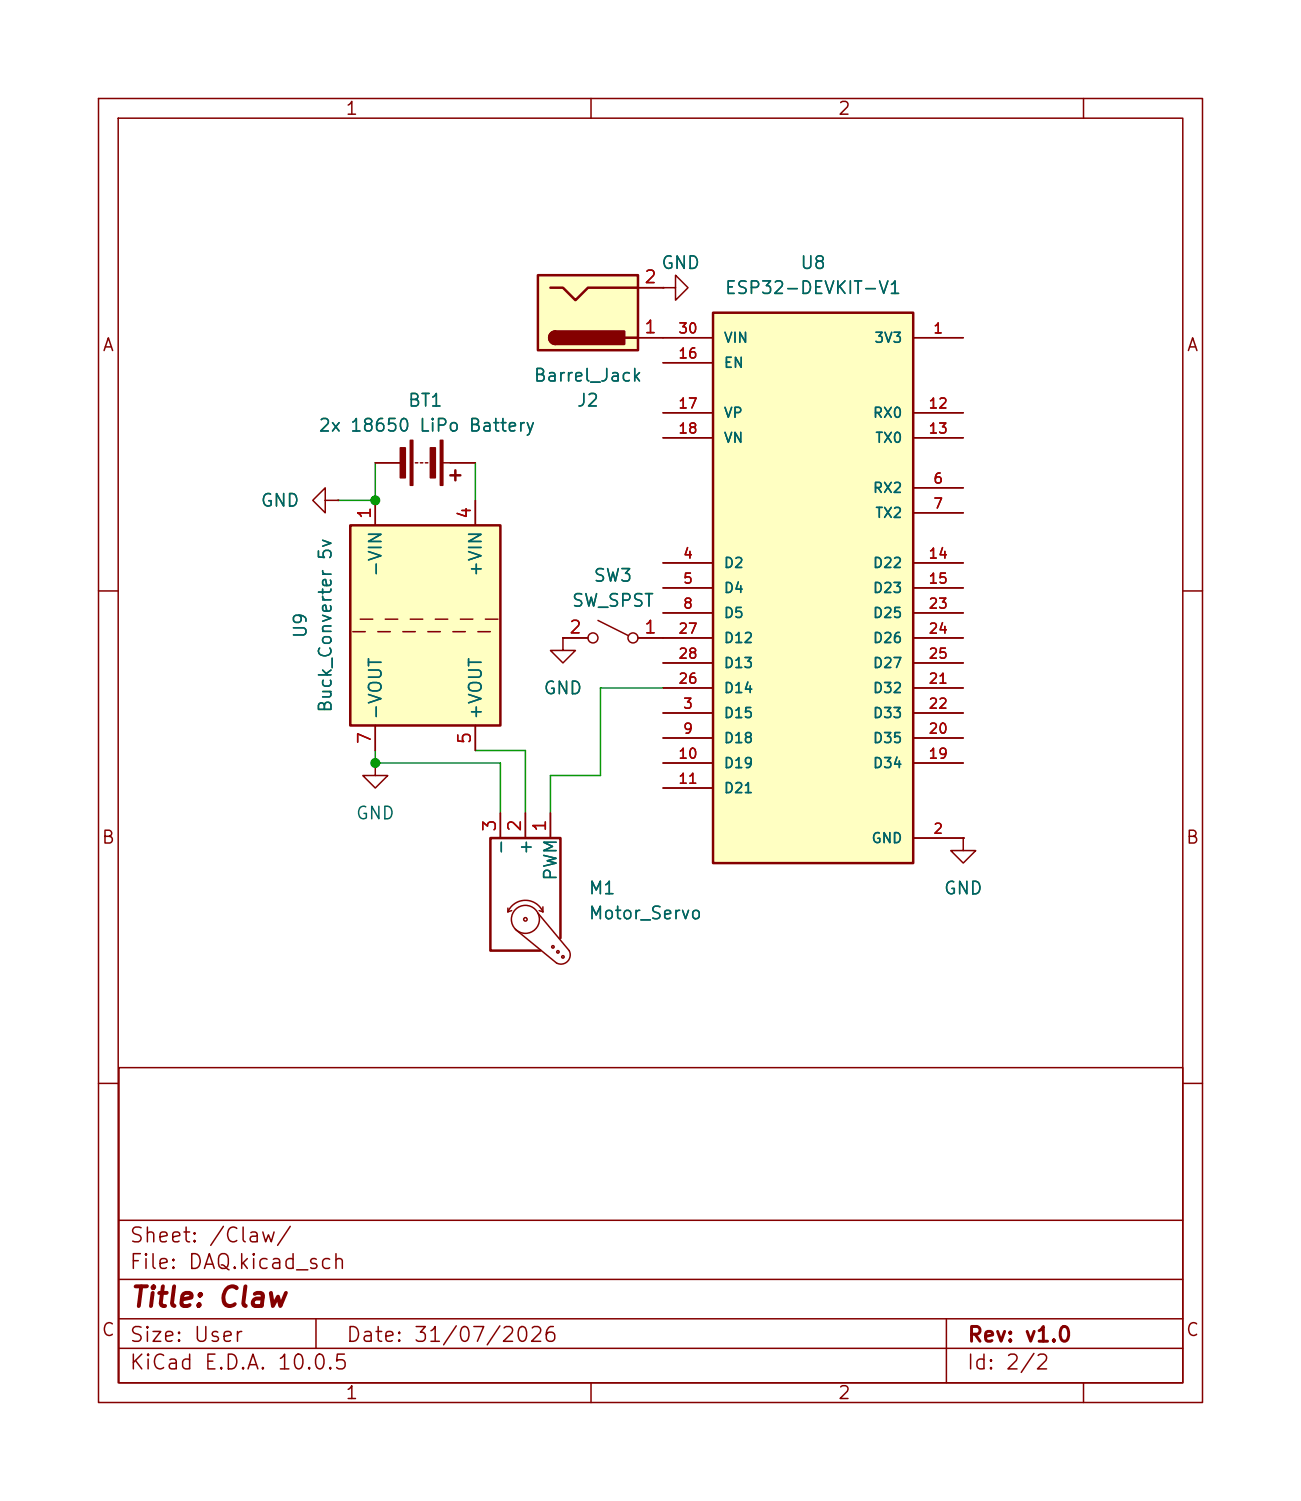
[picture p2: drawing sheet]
<svg xmlns="http://www.w3.org/2000/svg" width="132mm" height="152mm" viewBox="0 0 132 152" stroke-linecap="round" stroke-linejoin="round" font-family="sans-serif">
<g fill="none" stroke="#840000" stroke-width=".15">
<path d="M10 10h112.1v132.4h-112.1zM12 12h108.1v128.4h-108.1zM60 10v2M110 10v2M38.1 47h2.5M42.2 47h.2M42.7 47h.2M43.2 47h.2M45 47h3.3M10 60h2M38.1 77.5v1.2h1.3l-1.3 1.3-1.3-1.3h1.3M38.1 77.5h.1"/>
<path d="M120.1 60h2M50.8 82.6v2.5M51.6 92.6a1.93 1.93 0 0 1 1.7-1.2 1.93 1.93 0 0 1 1.8 1.2M51.6 92.2v.4M51.9 92.5l-.3 .1M52.3 94.4l4.2 3.4M53.3 82.6v2.5M54.6 92.7l3.2 3.8a.94 .94 0 0 1-.2 1.1 .94 .94 0 0 1-1.1 .2M54.7 92.5l.4 .1M55.1 92.1v.5M55.9 82.6v2.5M10 110h2"/>
<path d="M12.1 108.4h108v32h-108zM120.1 110h2M12.1 136.9h108M12.1 133.9h108M12.1 129.9h108M12.1 123.9h108M32.1 133.9v3M96.1 133.9v6.5M60 140.4v2M110 140.4v2"/>
<circle cx="53.3" cy="93.3" r=".18"/>
<circle cx="53.3" cy="93.3" r="1.42"/>
<circle cx="56.1" cy="96.1" r=".13"/>
<circle cx="56.6" cy="96.6" r=".13"/>
<circle cx="57.1" cy="97.2" r=".13"/>
</g>
<path d="M45.7 48.3h1M46.2 47.8v1M56.9 95.3v-10.2h-7.1v11.4h5.1" fill="none" stroke="#840000" stroke-width=".25"/>
<g fill="#840000" stroke="#840000" stroke-width=".15">
<path d="M44.7 44.7h.3v4.6h-.3z"/>
<path d="M41.7 44.7h.2v4.6h-.2z"/>
<path d="M43.7 45.5h.5v3h-.5z"/>
<path d="M40.6 45.5h.5v3h-.5z"/>
</g>
<path d="M35.6 53.3h15.2v20.4h-15.2z" fill="#ffffc2"/>
<path d="M35.6 53.3h15.2v20.4h-15.2z" fill="none" stroke="#840000" stroke-width=".25"/>
<g fill="none" stroke="#840000" stroke-width=".15">
<path d="M67.3 29.2h1.3v-1.3l1.2 1.3-1.2 1.3v-1.3M67.3 29.2h.1M33 50.8v1.3l-1.3-1.3 1.3-1.3v1.3h1.3M34.3 50.8h.1M38.1 50.8v2.5M48.3 50.8v2.5M35.8 64.1h1.3M36.6 62.9h1.2M38.1 73.7v2.5M38.4 64.1h1.2M39.1 62.9h1.3M40.9 64.1h1.3"/>
<path d="M41.7 62.9h1.2M43.4 64.1h1.3M44.2 62.9h1.3M46 64.1h1.2M46.7 62.9h1.3M48.3 73.7v2.5M48.5 64.1h1.3M49.3 62.9h1.2M57.1 64.8v1.2h-1.2l1.2 1.3 1.3-1.3h-1.3M57.1 64.8h.1M57.1 64.8h2.6M60.7 63l3.1 1.5"/>
<path d="M64.8 64.8h2.5M97.8 85.1v1.3h1.3l-1.3 1.2-1.3-1.2h1.3M97.8 85.1h.1"/>
<circle cx="60.2" cy="64.8" r=".51"/>
<circle cx="64.3" cy="64.8" r=".51"/>
</g>
<path d="M72.4 31.8h20.3v55.8h-20.3z" fill="#ffffc2"/>
<path d="M72.4 31.8h20.3v55.8h-20.3z" fill="none" stroke="#840000" stroke-width=".25"/>
<g fill="none" stroke="#840000" stroke-width=".15">
<path d="M67.3 34.3h5.1M67.3 36.8h5.1M92.7 34.3h5.1M67.3 57.2h5.1M67.3 59.7h5.1M67.3 41.9h5.1M67.3 44.5h5.1M92.7 57.2h5.1M92.7 59.7h5.1M92.7 49.5h5.1M92.7 52.1h5.1M92.7 41.9h5.1"/>
<path d="M92.7 44.5h5.1M67.3 72.4h5.1M67.3 62.2h5.1M67.3 74.9h5.1M67.3 77.5h5.1M67.3 69.9h5.1M67.3 64.8h5.1M67.3 67.3h5.1M92.7 72.4h5.1M92.7 62.2h5.1M92.7 74.9h5.1M92.7 77.5h5.1"/>
<path d="M92.7 69.9h5.1M92.7 64.8h5.1M92.7 67.3h5.1M67.3 80h5.1M92.7 85.1h5.1"/>
</g>
<path d="M54.6 27.9h10.2v7.7h-10.2z" fill="#ffffc2"/>
<path d="M54.6 27.9h10.2v7.7h-10.2zM55.9 29.2h1.2l1.3 1.3 1.3-1.3h5.1M56.4 33.7a.64 .64 0 0 0-.6 .6 .64 .64 0 0 0 .6 .6M63.5 34.3h1.3" fill="none" stroke="#840000" stroke-width=".25"/>
<g fill="#840000" stroke="#840000" stroke-width=".25">
<path d="M55.9 33.8l.5-.1v1.2a.63 .63 0 0 1-.6-.4 .63 .63 0 0 1 .1-.7z"/>
<path d="M56.4 33.7h7v1.2h-7z"/>
</g>
<g fill="none" stroke="#840000" stroke-width=".15">
<path d="M64.8 34.3h7.6M64.8 29.2h2.5M67.3 29.2h.1M67.3 36.8h5.1M92.7 34.3h5.1M34.3 50.8h.1M38.1 47h2.5M38.1 50.8v2.5M45.7 47h2.6M48.3 50.8v2.5M67.3 57.2h5.1M67.3 59.7h5.1"/>
<path d="M67.3 41.9h5.1M67.3 44.5h5.1M92.7 57.2h5.1M92.7 59.7h5.1M92.7 49.5h5.1M92.7 52.1h5.1M92.7 41.9h5.1M92.7 44.5h5.1M38.1 73.7v2.5M48.3 73.7v2.5M57.1 64.8h.1M57.1 64.8h2.6"/>
<path d="M64.8 64.8h7.6M67.3 72.4h5.1M67.3 62.2h5.1M67.3 74.9h5.1M67.3 77.5h5.1M67.3 69.9h5.1M67.3 67.3h5.1M92.7 64.8h5.1M92.7 72.4h5.1M92.7 62.2h5.1M92.7 74.9h5.1M92.7 77.5h5.1"/>
<path d="M92.7 69.9h5.1M92.7 67.3h5.1M50.8 82.6v2.5M53.3 82.6v2.5M55.9 82.6v2.5M67.3 80h5.1M92.7 85.1h5.1M97.8 85.1h.1"/>
</g>
<path d="M38.1 47v3.8h-3.8M48.3 47v3.8M38.1 76.2v1.3h12.7v5.1M48.3 76.2h5v6.4M67.3 69.9h-6.3v8.8h-5.1v3.9" fill="none" stroke="#009600" stroke-width=".15"/>
<g fill="#009600" stroke="#009600" stroke-width=".1">
<circle cx="38.1" cy="50.8" r=".46"/>
<circle cx="38.1" cy="77.5" r=".46"/>
</g>
<text font-size="2" fill="#840000" x="13.1" y="133.2">Title: Claw</text>
<g font-size="1.5" fill="#840000">
<text x="13" y="129.2">File: DAQ.kicad_sch</text>
<text x="13" y="126.5">Sheet: /Claw/</text>
<text x="13" y="136.6">Size: User</text>
<text x="35" y="136.6">Date: 31/07/2026</text>
<text x="98.1" y="136.6">Rev: v1.0</text>
<text x="13" y="139.4">KiCad E.D.A. 10.0.5</text>
<text x="98" y="139.4">Id: 2/2</text>
</g>
<g font-size="1.3" fill="#840000">
<text x="35" y="12">1</text>
<text x="85" y="12">2</text>
<text x="10.3" y="36">A</text>
<text x="120.4" y="36">A</text>
<text x="10.2" y="86">B</text>
<text x="120.3" y="86">B</text>
<text x="10.2" y="136">C</text>
<text x="120.3" y="136">C</text>
<text x="35" y="142.4">1</text>
<text x="85" y="142.4">2</text>
</g>
<g font-size="1.3" fill="#a90000">
<text x="65.3" y="29.1">2</text>
<text x="65.3" y="34.2">1</text>
<text x="38" y="52.8" transform="rotate(-90 38 52.8)">1</text>
<text x="48.1" y="52.8" transform="rotate(-90 48.1 52.8)">4</text>
<text x="57.7" y="64.6">2</text>
<text x="65.3" y="64.6">1</text>
<text x="38" y="75.7" transform="rotate(-90 38 75.7)">7</text>
<text x="48.1" y="75.7" transform="rotate(-90 48.1 75.7)">5</text>
<text x="50.7" y="84.6" transform="rotate(-90 50.7 84.6)">3</text>
<text x="53.2" y="84.6" transform="rotate(-90 53.2 84.6)">2</text>
<text x="55.7" y="84.6" transform="rotate(-90 55.7 84.6)">1</text>
</g>
<g font-size="1.3" fill="#006464">
<text x="67" y="27.6">GND</text>
<text x="81.2" y="27.6">U8</text>
<text x="73.5" y="30.2">ESP32-DEVKIT-V1</text>
<text x="41.3" y="41.6">BT1</text>
<text x="54.1" y="39.1">Barrel_Jack</text>
<text x="58.5" y="41.6">J2</text>
<text x="32.2" y="44.1">2x 18650 LiPo Battery</text>
<text x="26.4" y="51.8">GND</text>
<text x="39.1" y="58.7" transform="rotate(-90 39.1 58.7)">-VIN</text>
<text x="49.2" y="58.7" transform="rotate(-90 49.2 58.7)">+VIN</text>
<text x="60.2" y="59.4">SW3</text>
<text x="31.4" y="64.9" transform="rotate(-90 31.4 64.9)">U9</text>
<text x="58" y="61.9">SW_SPST</text>
<text x="55.1" y="70.8">GND</text>
<text x="34" y="72.5" transform="rotate(-90 34 72.5)">Buck_Converter 5v</text>
<text x="39.1" y="73.2" transform="rotate(-90 39.1 73.2)">-VOUT</text>
<text x="49.2" y="73.2" transform="rotate(-90 49.2 73.2)">+VOUT</text>
<text x="36" y="83.5">GND</text>
<text x="51.8" y="86.9" transform="rotate(-90 51.8 86.9)">-</text>
<text x="54.3" y="86.9" transform="rotate(-90 54.3 86.9)">+</text>
<text x="56.8" y="89.5" transform="rotate(-90 56.8 89.5)">PWM</text>
<text x="59.7" y="91.1">M1</text>
<text x="59.7" y="93.7">Motor_Servo</text>
<text x="95.7" y="91.1">GND</text>
</g>
<g font-size="1" fill="#a90000">
<text x="68.8" y="34.1">30</text>
<text x="94.7" y="34.1">1</text>
<text x="68.8" y="36.6">16</text>
<text x="68.8" y="41.7">17</text>
<text x="94.2" y="41.7">12</text>
<text x="68.8" y="44.3">18</text>
<text x="94.2" y="44.3">13</text>
<text x="94.7" y="49.3">6</text>
<text x="94.7" y="51.9">7</text>
<text x="69.3" y="57">4</text>
<text x="69.3" y="59.5">5</text>
<text x="94.2" y="57">14</text>
<text x="94.2" y="59.5">15</text>
<text x="68.8" y="64.6">27</text>
<text x="69.3" y="62">8</text>
<text x="94.2" y="62">23</text>
<text x="94.2" y="64.6">24</text>
<text x="68.8" y="69.7">26</text>
<text x="68.8" y="67.1">28</text>
<text x="94.2" y="69.7">21</text>
<text x="94.2" y="67.1">25</text>
<text x="68.8" y="77.3">10</text>
<text x="69.3" y="72.2">3</text>
<text x="69.3" y="74.7">9</text>
<text x="94.2" y="77.3">19</text>
<text x="94.2" y="74.7">20</text>
<text x="94.2" y="72.2">22</text>
<text x="68.8" y="79.8">11</text>
<text x="94.7" y="84.9">2</text>
</g>
<g font-size="1" fill="#006464">
<text x="73.4" y="35.1">VIN</text>
<text x="88.7" y="35.1">3V3</text>
<text x="73.4" y="37.6">EN</text>
<text x="73.4" y="42.7">VP</text>
<text x="73.4" y="45.2">VN</text>
<text x="88.5" y="42.7">RX0</text>
<text x="88.8" y="45.2">TX0</text>
<text x="88.5" y="50.3">RX2</text>
<text x="88.8" y="52.8">TX2</text>
<text x="73.4" y="57.9">D2</text>
<text x="88.5" y="57.9">D22</text>
<text x="73.4" y="60.5">D4</text>
<text x="73.4" y="63">D5</text>
<text x="73.4" y="65.5">D12</text>
<text x="88.5" y="60.5">D23</text>
<text x="88.5" y="63">D25</text>
<text x="88.5" y="65.5">D26</text>
<text x="73.4" y="70.6">D14</text>
<text x="73.4" y="68.1">D13</text>
<text x="88.5" y="70.6">D32</text>
<text x="88.5" y="68.1">D27</text>
<text x="73.4" y="73.2">D15</text>
<text x="73.4" y="75.7">D18</text>
<text x="88.5" y="75.7">D35</text>
<text x="88.5" y="73.2">D33</text>
<text x="73.4" y="78.2">D19</text>
<text x="73.4" y="80.8">D21</text>
<text x="88.5" y="78.2">D34</text>
<text x="88.4" y="85.9">GND</text>
</g>
</svg>
